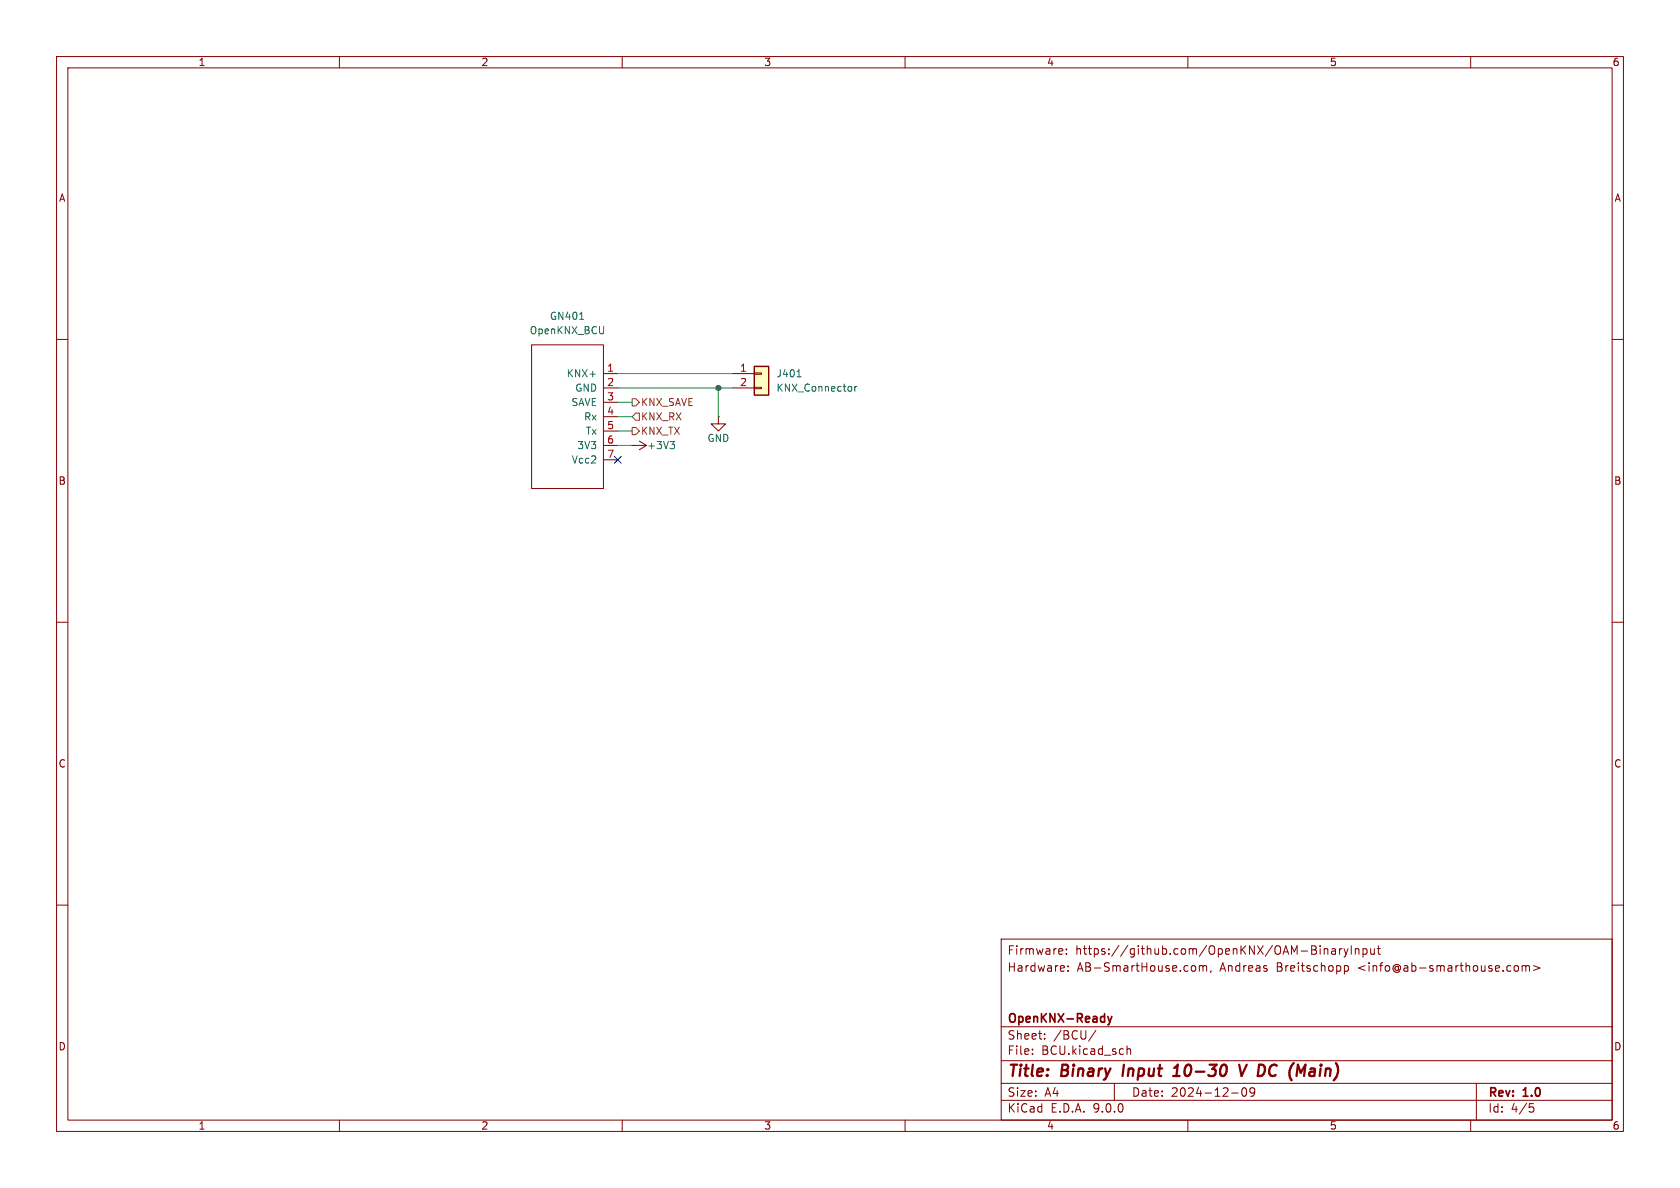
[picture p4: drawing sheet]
<svg xmlns="http://www.w3.org/2000/svg" width="297mm" height="210mm" viewBox="0 0 297 210" stroke-linecap="round" stroke-linejoin="round" font-family="sans-serif">
<g fill="none" stroke="#840000" stroke-width=".18">
<path d="M10 10h277v190h-277zM12 12h273v186h-273zM60 10v2M110 10v2M160 10v2M210 10v2M260 10v2M10 60h2M94 61h12.7v25.4h-12.7zM106.7 66h2.5M106.7 68.6h2.5M106.7 71.1h2.5"/>
<path d="M106.7 73.7h2.5M106.7 76.2h2.5M106.7 78.7h2.5M111.8 78.7h.1M111.8 78.7h2.5M113 78l1.3 .7M114.3 78.7l-1.3 .8M127 73.7v1.2h1.3l-1.3 1.3-1.3-1.3h1.3M127 73.7h.1M285 60h2M106.7 81.3h2.5M10 110h2"/>
<path d="M285 110h2M10 160h2M177 166h108v32h-108zM187.8 167.8l.1 .3-.7 .1M188.5 168.6v.1M188.5 167.8v.1M188.8 171.6v.1M188.8 170.8v.1M211.1 170.7l.3 .3v.4l-.3 .3M212 170.8l.5-.1 .2 .2M212 170.7v1M212.7 170.9l.2-.2 .3 .1 .1 .9"/>
<path d="M212.7 170.9v.8M214.1 171.6l-.1 .3M234.1 167.7v1M234.1 167.8l.2-.1 .4 .1v.9M235.5 167.8h.5l.1 .9M236.1 168.1h-.5a.29 .29 0 0 0-.2 .3 .29 .29 0 0 0 .2 .3l.5-.1M236.8 167.7v1M237.2 167.7l-.2 .1-.2 .2M237.6 167.7l.4 1M237.7 170.8l.4-.1 .3 .3v.4l-.2 .2h-.5M237.7 170.7v1.5M238 168.7l-.2 .4-.2 .1"/>
<path d="M238.3 167.7l-.3 1M238.9 167.2v1.5M239.6 167.8l.2-.1 .4 .1v.9M239.6 167.7v1M241 167.8l.4-.1 .3 .3v.4l-.2 .2h-.5M241 167.7v1.5M242.3 167.7l.1 .9 .3 .1 .3-.1M243 167.7v1M243.5 167.7h.5M243.7 167.2v1.3l.3 .2M267.8 170.8l.4-.1 .3 .3v.4l-.3 .3-.4-.1-.1-.2v-.4zM269.1 170.8l.4-.1 .2 .2"/>
<path d="M269.1 170.7v1M269.7 170.9l.3-.2 .3 .1 .1 .9M269.7 170.9v.8M271.1 170.7l1.1 .4-1.1 .5M285 160h2M60 198v2M110 198v2M160 198v2M177 194.5h108M177 191.5h108M177 187.5h108M177 181.5h108"/>
<path d="M182.5 186.3v.1M182.5 185.5v.1M184.7 183.6v.1M184.7 182.8v.1M193.7 182.1l-1.2 2M197 191.5v3M199.2 184.9v1.5M199.2 185.5l.3-.1 .3 .1 .1 .9M210 198v2M217.7 193.2h1.2M219.7 192.4l.2-.1a.81 .81 0 0 1 .6 .6 .81 .81 0 0 1-.3 .8l-.2 .1a.81 .81 0 0 1-.3-1.4zM221.8 192.9l-.3 .3h-.3l-.2-.3 .1-.5 .4-.1 .2 .1a.99 .99 0 0 1-.3 1.4h-.3"/>
<path d="M260 198v2M261 191.5v6.5M270.4 195.1h.7M270.5 195.7h.4l.3 .3-.2 .5-.5 .1"/>
</g>
<path d="M198.7 188.2l-.3 2M207.4 190.2h1.1M207.6 188.8l.6-.6-.2 2M219.1 188.2l.4 2 .9-2" fill="none" stroke="#840000" stroke-width=".4"/>
<path d="M195.8 179.7l.4 1M196.6 179.7l-.4 1M196.2 180.7l-.1 .3-.3 .2" fill="none" stroke="#840000" stroke-width=".3"/>
<path d="M102.5 56.5h.7M106.7 57.7l-.1 1.2M118.5 78h.7l-.4 .5M119 78.5l.2 .3v.3l-.2 .2" fill="none" stroke="#006464" stroke-width=".18"/>
<path d="M133.3 64.8h2.6v5.1h-2.6z" fill="#ffffc2"/>
<path d="M133.3 64.8h2.6v5.1h-2.6z" fill="none" stroke="#840000" stroke-width=".25"/>
<path d="M129.5 66h3.8M129.5 68.6h3.8M133.3 65.9h1.3v.3h-1.3zM133.3 68.5h1.3v.2h-1.3z" fill="none" stroke="#840000" stroke-width=".18"/>
<path d="M140.9 66.6h.7M150.5 68.4v.6M151.1 68.3v.9M151.5 68.3l-.4 .3" fill="none" stroke="#006464" stroke-width=".18"/>
<path d="M111.8 70.5h.6l.6 .6-.6 .7h-.6zM111.8 75.6h.6l.6 .6-.6 .6h-.6zM112.4 73h.6v1.3h-.6l-.6-.6z" fill="none" stroke="#725600" stroke-width=".18"/>
<path d="M109.2 78.7h2.6M109.2 76.2h2.6M109.2 73.7h2.6M109.2 71.1h2.6M109.2 68.6h20.3M109.2 66h20.3M127 68.6v5.1" fill="none" stroke="#009600" stroke-width=".18"/>
<path d="M108.6 80.7l1.2 1.2M109.8 80.7l-1.2 1.2" fill="none" stroke="#000084" stroke-width=".18"/>
<circle cx="127" cy="68.6" r=".46" fill="#009600" stroke="#009600" stroke-width=".18"/>
<g font-size="2.8" fill="#840000">
<text x="178" y="190.9">Title:</text>
<text x="187.7" y="190.9">Binary</text>
<text x="199.3" y="190.9">Input</text>
<text x="209.2" y="190.9">10-30</text>
<text x="221.6" y="190.9">V DC</text>
<text x="231.9" y="190.9">(Main)</text>
</g>
<g font-size="2.1" fill="#840000">
<text x="178" y="172">Hardware:</text>
<text x="178" y="169">Firmware:</text>
<text x="190.1" y="169">https://github.com/OpenKNX/OAM-BinaryInput</text>
<text x="190.4" y="172">AB-SmartHouse.com,</text>
<text x="215.7" y="172">Andreas</text>
<text x="225.8" y="172">Breitschopp</text>
<text x="240.3" y="172">&lt;info@ab-smarthouse.com&gt;</text>
<text x="178" y="184">Sheet:</text>
<text x="178" y="181.2">OpenKNX-Ready</text>
<text x="186.2" y="184">/BCU/</text>
<text x="178" y="186.7">File:</text>
<text x="184.1" y="186.7">BCU.kicad_sch</text>
<text x="178" y="196.9">KiCad</text>
<text x="178" y="194.1">Size:</text>
<text x="184.7" y="194.1">A4</text>
<text x="185.7" y="196.9">E.D.A.</text>
<text x="193.3" y="196.9">9.0.0</text>
<text x="200" y="194.1">Date:</text>
<text x="207" y="194.1">2024-12-09</text>
<text x="263" y="194.3">Rev:</text>
<text x="263" y="196.9">Id:</text>
<text x="267.1" y="196.9">4/5</text>
<text x="269.4" y="194.3">1.0</text>
</g>
<g font-size="1.8" fill="#840000">
<text x="35" y="11.9">1</text>
<text x="85" y="11.9">2</text>
<text x="135" y="11.9">3</text>
<text x="185" y="11.9">4</text>
<text x="235" y="11.9">5</text>
<text x="285" y="11.9">6</text>
<text x="10.3" y="35.9">A</text>
<text x="285.3" y="35.9">A</text>
<text x="10.3" y="85.9">B</text>
<text x="285.3" y="85.9">B</text>
<text x="10.3" y="135.9">C</text>
<text x="285.3" y="135.9">C</text>
<text x="10.3" y="185.9">D</text>
<text x="285.3" y="185.9">D</text>
<text x="35" y="199.9">1</text>
<text x="85" y="199.9">2</text>
<text x="135" y="199.9">3</text>
<text x="185" y="199.9">4</text>
<text x="235" y="199.9">5</text>
<text x="285" y="199.9">6</text>
</g>
<g font-size="1.8" fill="#006464">
<text x="93.5" y="59.3">OpenKNX_BCU</text>
<text x="97.1" y="56.7">GN401</text>
<text x="100.1" y="66.9">KNX+</text>
<text x="100.9" y="72">SAVE</text>
<text x="101.6" y="69.4">GND</text>
<text x="137.2" y="66.9">J401</text>
<text x="137.2" y="69.4">KNX_Connector</text>
<text x="103.2" y="74.5">Rx</text>
<text x="103.5" y="77.1">Tx</text>
<text x="101" y="82.1">Vcc2</text>
<text x="102" y="79.6">3V3</text>
<text x="114.3" y="79.6">+3V3</text>
<text x="125" y="78.3">GND</text>
</g>
<g font-size="1.8" fill="#a90000">
<text x="107.2" y="65.8">1</text>
<text x="130.7" y="65.8">1</text>
<text x="107.2" y="68.3">2</text>
<text x="107.2" y="70.9">3</text>
<text x="130.7" y="68.3">2</text>
<text x="107.2" y="73.4">4</text>
<text x="107.2" y="75.9">5</text>
<text x="107.2" y="78.5">6</text>
<text x="107.2" y="81">7</text>
</g>
<g font-size="1.8" fill="#725600">
<text x="113.2" y="72">KNX_SAVE</text>
<text x="113.2" y="74.5">KNX_RX</text>
<text x="113.2" y="77.1">KNX_TX</text>
</g>
</svg>
